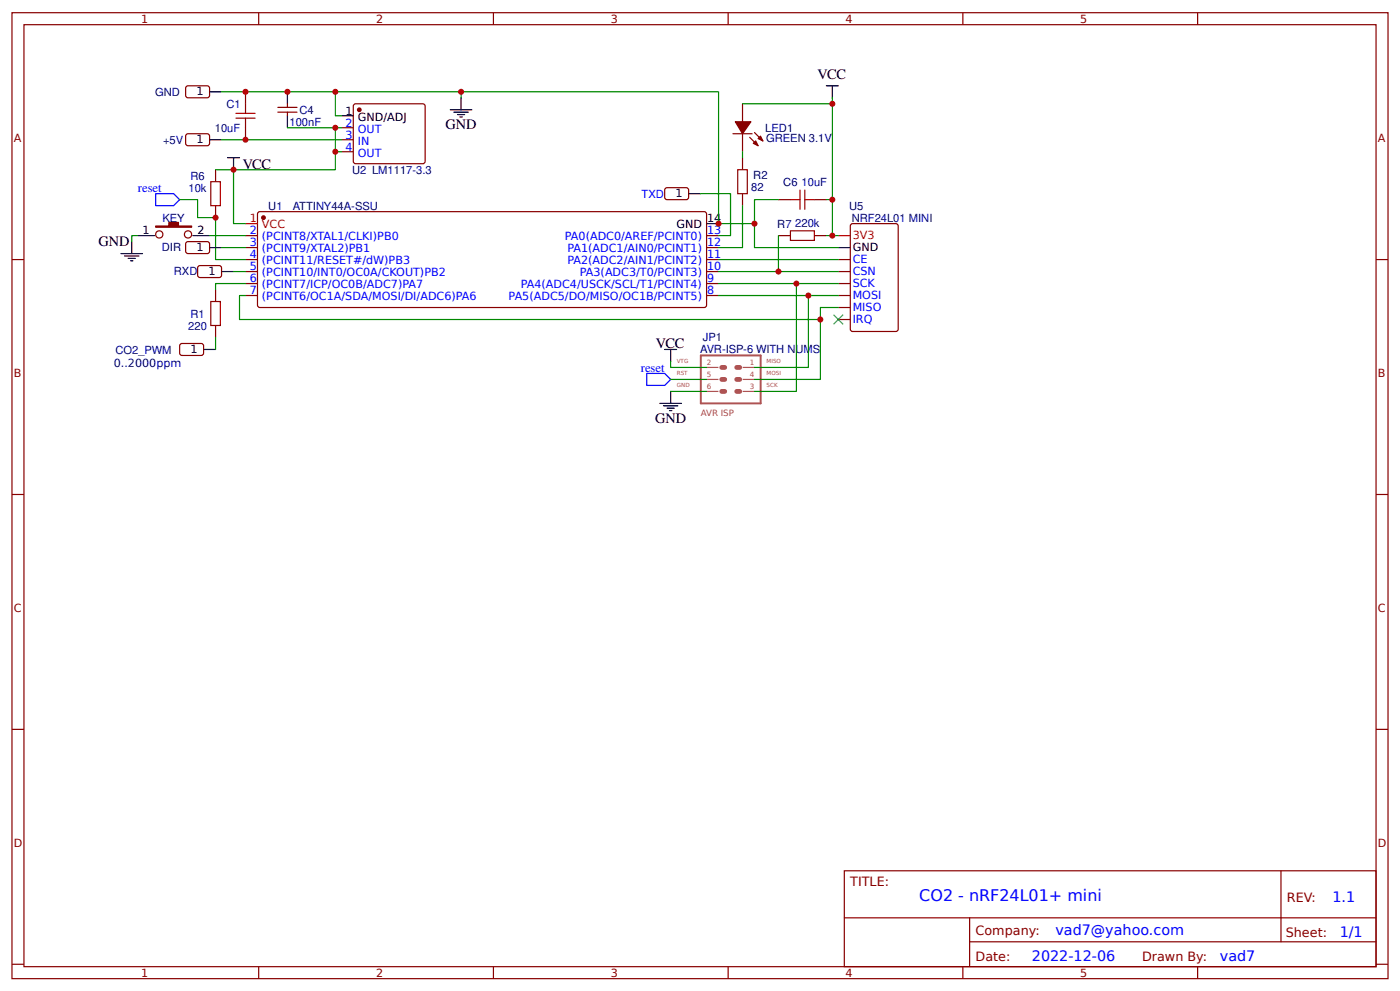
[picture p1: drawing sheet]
<svg xmlns="http://www.w3.org/2000/svg" width="309mm" height="219mm" viewBox="0 0 309 219" stroke-linecap="round" stroke-linejoin="round" font-family="sans-serif">
<g fill="none" stroke="#800" stroke-width=".26">
<path d="M2.6 2.8h304.1v213.3h-304.1zM5.3 5.5h298.7v207.9h-298.7zM41.3 19h4.7l.3 .5-.1 1.8-.4 .3-4.5-.1-.3-.4v-1.6zM57.1 2.8v2.7M109 2.8v2.7M160.9 2.8v2.7M212.7 2.8v2.7M264.6 2.8v2.7M41.3 29.6h4.7l.3 .5-.1 1.8-.4 .3-4.5-.1-.3-.5v-1.5zM47.6 37.5v2.6M54.2 20.3v2.6M54.2 28.2v2.7"/>
<path d="M61.4 24.8h4.2M61.4 23.7h4.2M63.5 22.9v.8M63.5 24.8v.8M75.4 28.2h2.7M75.4 30.9h2.7M75.4 33.5h2.7M78.3 23h15.4l.2 .4v12.5l-.5 .2h-15.1l-.2-.5v-12.2zM161.9 29.5h4.3M164 22.9v4M164 29.5v4M164 34.8v2.7"/>
<path d="M165.6 30.3l1.9 1.9M166.7 29.3l1.8 1.8M2.6 57.3h2.7M41.3 53.4h4.7l.3 .5-.1 1.8-.4 .3-4.5-.1-.3-.4v-1.6zM43.9 58.7h4.8l.2 .5v1.8l-.5 .3-4.5-.1-.2-.5v-1.5zM47.6 45.4v2.6M54.2 57.3h2.7M54.2 52h2.7M54.2 54.7h2.7M54.2 60h2.7M57.1 46.8l98.5-.1 .2 .1 .3 .5v20.1l-.1 .2-.4 .3h-98.2l-.4-.3-.1-.2v-20.1zM147.1 41.5h4.8l.2 .5v1.8l-.5 .3-4.5-.1-.3-.4v-1.6z"/>
<path d="M156.1 57.3h2.6M156.1 52h2.6M156.1 54.7h2.6M156.1 60h2.6M164 42.8v2.6M172 52h2.6M172 44.1h2.6M179.9 52h2.7M179.9 44.1h2.7M185.2 57.3h2.7M185.2 60h2.7M187.9 49.6l.5-.2h9.5l.5 .2v23.1l-.2 .4-9.8 .1-.5-.3z"/>
<path d="M304 57.3h2.7M39.9 75.9h4.8l.3 .5-.1 1.8-.5 .3-4.5-.1-.2-.5v-1.5zM47.6 63.9v2.7M47.6 71.9v2.6M54.2 62.6h2.7M54.2 65.2h2.7M156.1 62.6h2.6M156.1 65.2h2.6M185.2 62.6h2.7M185.2 65.2h2.7M185.2 67.9h2.7M185.2 70.5h2.7"/>
<path d="M2.6 109.2h2.7M304 109.2h2.7M2.6 161h2.7M304 161h2.7M186.5 192.2h117.5v21.2h-117.5zM283 192.3v15.6M2.6 212.9h2.7M57.1 213.4v2.7M109 213.4v2.7M160.9 213.4v2.7M186.6 202.6h117.3M212.7 213.4v2.7"/>
<path d="M214.2 207.9h89.7M214.2 202.6v10.6M264.6 213.4v2.7M304 212.9h2.7"/>
<circle cx="35.2" cy="51.8" r=".8"/>
<circle cx="41.5" cy="51.8" r=".8"/>
</g>
<g fill="#800" stroke="#800" stroke-width=".26">
<path d="M166.4 31.6l.6-.5 .5 1.1z"/>
<path d="M167.5 30.6l.5-.5 .5 1z"/>
<path d="M162.5 26.9h3.4l-1.9 2.6z"/>
<path d="M34.4 49.9h2.9v-.8h2.1v.8h2.9v.3h-7.9z"/>
<circle cx="58.2" cy="48" r=".4"/>
<circle cx="79.4" cy="24.2" r=".4"/>
</g>
<path d="M54.2 49.4h2.7M185.2 52h2.7" fill="none" stroke="#f00" stroke-width=".26"/>
<g fill="none" stroke="#000" stroke-width=".26">
<path d="M182.6 18.9h2.6M183.9 18.9v2.7M46.3 30.9h2.6M46.3 20.3h2.6M50.3 34.8h2.6M51.6 34.8v2.7M63.5 20.3v2.6M63.5 25.6v2.6M75.4 25.6h2.7M99.5 24.2h4.7M100.3 24.8h3.2M101.1 25.3h1.6"/>
<path d="M101.6 25.8h.5M101.9 21.6v2.6M26.7 56h4.8M27.5 56.5h3.2M28.3 57h1.6M28.8 57.6h.6M29.1 53.3v2.7M30.4 52h3.7M42.6 52h3.7M46.3 54.7h2.6M48.9 60h2.7M152.1 42.8h2.7"/>
<path d="M156.1 49.4h2.6M185.2 54.7h2.7M45 77.2h2.6M146.8 77.2h2.7M148.2 77.2v2.6M145.8 89.1h4.7M146.6 89.6h3.2M147.4 90.1h1.6M147.9 90.6h.5M148.2 86.4v2.7"/>
</g>
<g fill="none" stroke="#080" stroke-width=".26">
<path d="M47.6 37.5h4M48.9 20.3h25.2v5.3h1.3M48.9 30.9h26.5M63.5 28.2h10.6M74.1 20.3h84.6v29.1h8v5.3h18.5M74.1 33.5v4h-22.5v11.9h2.6M75.4 28.2h-1.3v5.3h1.3M101.9 20.3v1.3M164 33.5v1.3M164 22.9h19.9M183.9 21.6v30.4h1.3M30.4 52h-1.3v1.3"/>
<path d="M39.7 44.1h4v3.9h3.9v9.3h6.6M46.3 52h7.9M48.9 54.7h5.3M51.6 60h2.6M154.8 42.8h6.6v9.2h-2.7M158.7 60h26.5M158.7 57.3h26.5M164 45.4v9.3h-5.3M172 44.1h-5.3v5.3M172 52v8M182.6 52h1.3M182.6 44.1h1.3"/>
<path d="M47.6 74.5v2.7M54.2 65.2h-1.3v5.3h128.3v-2.6h4M54.2 62.6h-6.6v1.3M148.2 79.8v1.3h7.9M158.7 65.2h26.5M158.7 62.6h26.5M175.9 62.6v23.8h-9.2M178.6 65.2v15.9h-11.9M181.2 70.5v13.3h-14.5M148.2 83.8h7.9M148.2 86.4h7.9"/>
</g>
<path d="M52.1 26.1h4.3M52.1 25h4.3M54.2 22.9v2.1M54.2 26.1v2.1M163 37.5h2.1v5.3h-2.1zM46.6 40.1h2.1v5.3h-2.1zM174.6 51h5.3v2.1h-5.3zM174.6 44.1h2.1M176.7 42v4.2M177.8 42v4.2M177.8 44.1h2.1M46.6 66.6h2.1v5.3h-2.1z" fill="none" stroke="#a00000" stroke-width=".26"/>
<path d="M154.8 78.5h13.3v10.6h-13.3z" fill="none" stroke="#a54b4b" stroke-width=".42"/>
<path d="M159.5 81.1h.6M159.5 83.8h.6M159.5 86.4h.6M162.8 81.1h.6M162.8 83.8h.6M162.8 86.4h.6" fill="none" stroke="#a54b4b" stroke-width="1.1"/>
<path d="M156.1 86.4h2.6M156.1 81.1h2.6M156.1 83.8h2.6M164.1 86.4h2.6M164.1 81.1h2.6M164.1 83.8h2.6" fill="none" stroke="#a54b4b" stroke-width=".26"/>
<path d="M34.4 42.8h4l1.3 1.3-1.3 1.3h-4zM142.9 82.4h3.9l1.4 1.4-1.4 1.3h-3.9z" fill="none" stroke="#00f" stroke-width=".26"/>
<path d="M184.1 69.5l2.2 2.1zM184.1 71.6l2.2-2.1z" fill="#000" stroke="#3c3" stroke-width=".26"/>
<g fill="#c00">
<circle cx="183.9" cy="52" r=".66"/>
<circle cx="172" cy="60" r=".66"/>
<circle cx="183.9" cy="44.1" r=".66"/>
<circle cx="166.7" cy="49.4" r=".66"/>
<circle cx="54.2" cy="30.9" r=".66"/>
<circle cx="54.2" cy="20.3" r=".66"/>
<circle cx="63.5" cy="20.3" r=".66"/>
<circle cx="74.1" cy="28.2" r=".66"/>
<circle cx="74.1" cy="33.5" r=".66"/>
<circle cx="51.6" cy="37.5" r=".66"/>
<circle cx="183.9" cy="22.9" r=".66"/>
<circle cx="74.1" cy="20.3" r=".66"/>
<circle cx="158.8" cy="49.4" r=".66"/>
<circle cx="101.9" cy="20.3" r=".66"/>
<circle cx="175.9" cy="62.6" r=".66"/>
<circle cx="178.6" cy="65.2" r=".66"/>
<circle cx="181.2" cy="70.5" r=".66"/>
<circle cx="47.6" cy="48" r=".66"/>
</g>
<text font-size="3.5" fill="#00f" x="203.1" y="199">CO2 - nRF24L01+ mini</text>
<g font-size="3.2">
<text x="180.6" y="17.4">VCC</text>
<text x="98.4" y="28.5">GND</text>
<text x="53.6" y="37.2">VCC</text>
<text x="21.7" y="54.3">GND</text>
<text x="144.9" y="76.9">VCC</text>
<text x="144.7" y="93.3">GND</text>
</g>
<g font-size="3.2" fill="#00f">
<text x="294.4" y="199.2">1.1</text>
<text x="233.2" y="206.4">vad7@yahoo.com</text>
<text x="296" y="206.9">1/1</text>
<text x="228" y="212.2">2022-12-06</text>
<text x="269.5" y="212.2">vad7</text>
</g>
<g font-size="2.8" fill="#00f">
<text x="30.5" y="42.4">reset</text>
<text x="141.6" y="82">reset</text>
</g>
<g font-size="2.8" fill="#800">
<text x="187.9" y="195.7">TITLE:</text>
<text x="284.3" y="199.2">REV:</text>
<text x="215.5" y="206.3">Company:</text>
<text x="284.1" y="206.8">Sheet:</text>
<text x="215.5" y="212.1">Date:</text>
<text x="252.3" y="212.2">Drawn By:</text>
</g>
<g font-size="2.5" fill="#800">
<text x="31.2" y="5.1">1</text>
<text x="83.1" y="5.1">2</text>
<text x="134.9" y="5.1">3</text>
<text x="186.8" y="5.1">4</text>
<text x="238.7" y="5.1">5</text>
<text x="3" y="31.4">A</text>
<text x="304.4" y="31.4">A</text>
<text x="3" y="83.2">B</text>
<text x="304.4" y="83.2">B</text>
<text x="3" y="135.1">C</text>
<text x="304.4" y="135.1">C</text>
<text x="3" y="187">D</text>
<text x="304.4" y="187">D</text>
<text x="31.2" y="215.7">1</text>
<text x="83.1" y="215.7">2</text>
<text x="134.9" y="215.7">3</text>
<text x="186.8" y="215.7">4</text>
<text x="238.7" y="215.7">5</text>
</g>
<g font-size="2.5" fill="#000080">
<text x="34.3" y="21.1">GND</text>
<text x="50" y="23.8">C1</text>
<text x="47.5" y="29.1">10uF</text>
<text x="64" y="27.7">100nF</text>
<text x="66.1" y="25.1">C4</text>
<text x="169.1" y="29.1">LED1</text>
<text x="36" y="31.7">+5V</text>
<text x="169.3" y="31.4">GREEN 3.1V</text>
<text x="42.1" y="39.7">R6</text>
<text x="77.8" y="38.3">U2 LM1117-3.3</text>
<text x="166.4" y="39.6">R2</text>
<text x="173" y="41">C6</text>
<text x="177.1" y="41">10uF</text>
<text x="41.6" y="42.3">10k</text>
<text x="59.3" y="46.3">U1</text>
<text x="64.7" y="46.3">ATTINY44A-SSU</text>
<text x="165.9" y="42.3">82</text>
<text x="187.6" y="46.3">U5</text>
<text x="35.9" y="48.9">KEY</text>
<text x="171.7" y="50.2">R7</text>
<text x="175.7" y="50.2">220k</text>
<text x="188.2" y="48.9">NRF24L01 MINI</text>
<text x="35.8" y="55.5">DIR</text>
<text x="38.4" y="60.8">RXD</text>
<text x="42.1" y="70.1">R1</text>
<text x="41.6" y="72.8">220</text>
<text x="155.3" y="75.4">JP1</text>
<text x="25.1" y="81.1">0..2000ppm</text>
<text x="25.5" y="78.1">CO2_PWM</text>
<text x="154.7" y="78">AVR-ISP-6 WITH NUMS</text>
</g>
<g font-size="2.5">
<text x="43.4" y="21.1">1</text>
<text x="76.3" y="25.3">1</text>
<text x="79" y="26.6">GND/ADJ</text>
<text x="43.4" y="31.6">1</text>
<text x="149.2" y="43.6">1</text>
<text x="31.5" y="51.8">1</text>
<text x="43.7" y="51.8">2</text>
<text x="149.5" y="50.4">GND</text>
<text x="156.2" y="49.1">14</text>
<text x="43.4" y="55.5">1</text>
<text x="188.4" y="55.5">GND</text>
<text x="46.1" y="60.7">1</text>
<text x="42.1" y="77.9">1</text>
</g>
<g font-size="2.5" fill="#00f">
<text x="76.3" y="27.9">2</text>
<text x="79" y="29.3">OUT</text>
<text x="76.3" y="30.6">3</text>
<text x="76.3" y="33.2">4</text>
<text x="79" y="31.9">IN</text>
<text x="79" y="34.6">OUT</text>
<text x="141.7" y="43.6">TXD</text>
<text x="55.2" y="51.8">2</text>
<text x="57.9" y="53.1">(PCINT8/XTAL1/CLKI)PB0</text>
<text x="124.8" y="53.1">PA0(ADC0/AREF/PCINT0)</text>
<text x="156.2" y="51.8">13</text>
<text x="55.2" y="54.4">3</text>
<text x="55.2" y="57">4</text>
<text x="55.2" y="59.7">5</text>
<text x="57.9" y="55.7">(PCINT9/XTAL2)PB1</text>
<text x="57.9" y="58.4">(PCINT11/RESET#/dW)PB3</text>
<text x="125.4" y="58.4">PA2(ADC2/AIN1/PCINT2)</text>
<text x="125.4" y="55.7">PA1(ADC1/AIN0/PCINT1)</text>
<text x="156.2" y="59.7">10</text>
<text x="156.2" y="57">11</text>
<text x="156.2" y="54.4">12</text>
<text x="188.4" y="58.1">CE</text>
<text x="55.2" y="62.3">6</text>
<text x="55.2" y="65">7</text>
<text x="57.9" y="61">(PCINT10/INT0/OC0A/CKOUT)PB2</text>
<text x="57.9" y="63.7">(PCINT7/ICP/OC0B/ADC7)PA7</text>
<text x="115.1" y="63.7">PA4(ADC4/USCK/SCL/T1/PCINT4)</text>
<text x="128.1" y="61">PA3(ADC3/T0/PCINT3)</text>
<text x="156.2" y="65">8</text>
<text x="156.2" y="62.3">9</text>
<text x="188.4" y="60.7">CSN</text>
<text x="188.4" y="63.4">SCK</text>
<text x="57.9" y="66.3">(PCINT6/OC1A/SDA/MOSI/DI/ADC6)PA6</text>
<text x="112.4" y="66.3">PA5(ADC5/DO/MISO/OC1B/PCINT5)</text>
<text x="188.4" y="66">MOSI</text>
<text x="188.4" y="68.7">MISO</text>
<text x="188.4" y="71.3">IRQ</text>
</g>
<g font-size="2.5" fill="#f00">
<text x="55.2" y="49.1">1</text>
<text x="57.9" y="50.4">VCC</text>
<text x="188.4" y="52.8">3V3</text>
</g>
<text font-size="1.9" fill="#a54b4b" x="154.8" y="91.9">AVR ISP</text>
<g font-size="1.6" fill="#a54b4b">
<text x="156.2" y="80.6">2</text>
<text x="156.2" y="83.2">5</text>
<text x="165.7" y="80.6">1</text>
<text x="165.7" y="83.2">4</text>
<text x="156.2" y="85.9">6</text>
<text x="165.7" y="85.9">3</text>
</g>
<g font-size="1.2" fill="#a54b4b">
<text x="149.5" y="80.2">VTG</text>
<text x="149.5" y="82.8">RST</text>
<text x="169.4" y="82.8">MOSI</text>
<text x="169.4" y="80.2">MISO</text>
<text x="149.5" y="85.5">GND</text>
<text x="169.4" y="85.5">SCK</text>
</g>
</svg>
